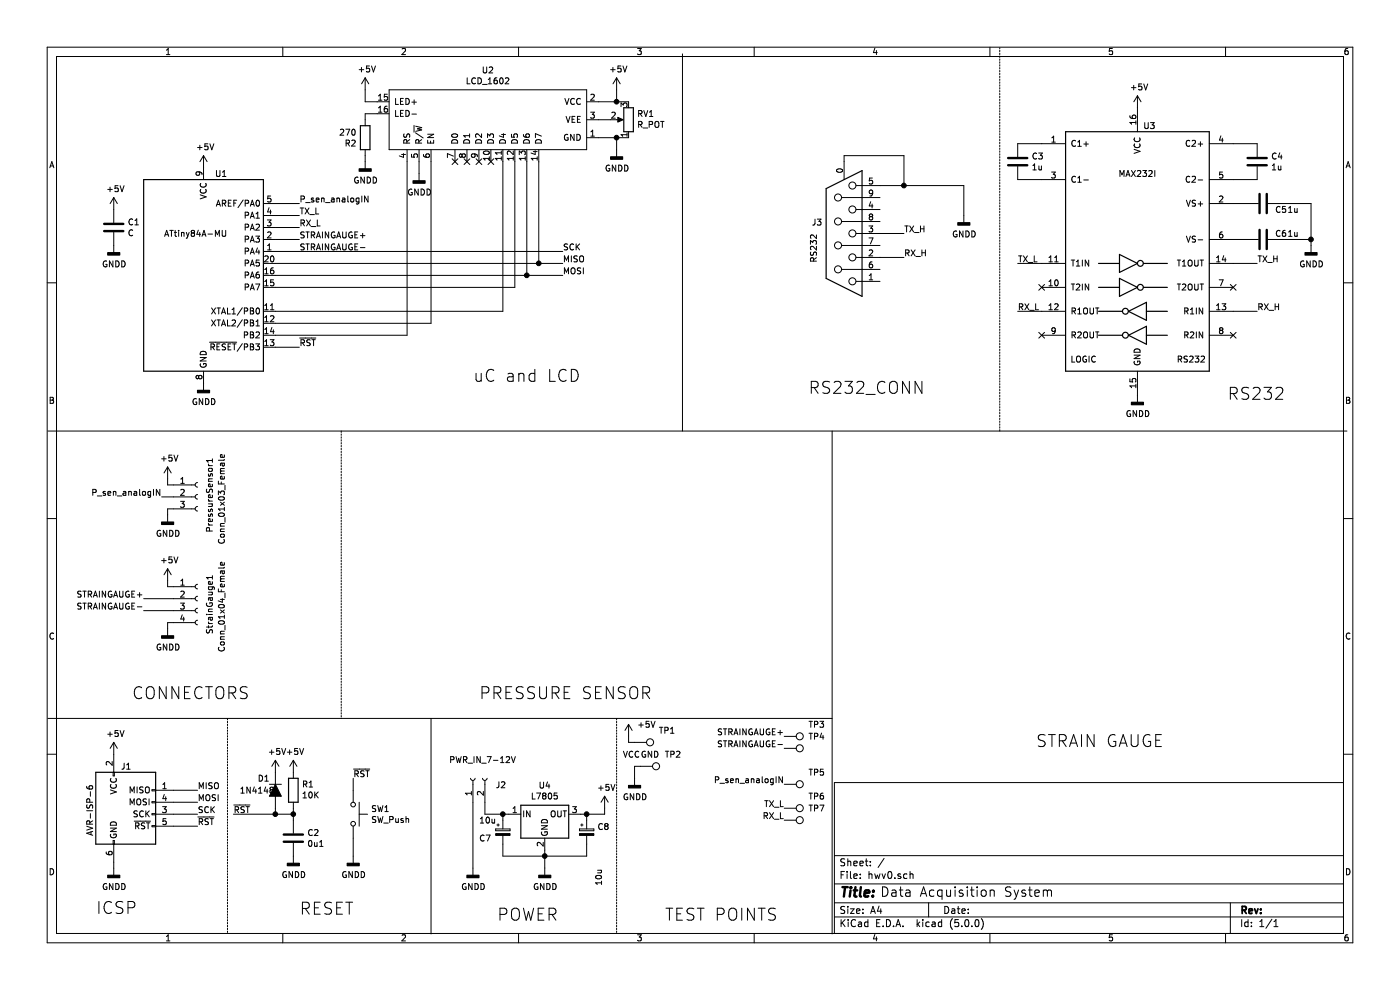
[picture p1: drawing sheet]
EESchema Schematic File Version 4
LIBS:hwv0-cache
EELAYER 26 0
EELAYER END
$Descr A4 11693 8268
encoding utf-8
Sheet 1 1
Title ""
Date ""
Rev ""
Comp ""
Comment1 ""
Comment2 ""
Comment3 ""
Comment4 ""
$EndDescr
$Comp
L MCU_Microchip_ATtiny:ATtiny84A-MU U1
U 1 1
P 1700 2300
F 0 "U1" H 1900 3150 50  0000 R CNN
F 1 "ATtiny84A-MU" H 1900 2650 50  0000 R CNN
F 2 "Package_DFN_QFN:QFN-20-1EP_4x4mm_P0.5mm_EP2.25x2.25mm" H 1700 2300 50  0001 C CIN
F 3 "http://ww1.microchip.com/downloads/en/DeviceDoc/doc8183.pdf" H 1700 2300 50  0001 C CNN
	1    1700 2300
	1    0    0    -1  
$EndComp
$Comp
L power:GNDD #PWR0101
U 1 1
P 1700 3200
F 0 "#PWR0101" H 1700 2950 50  0001 C CNN
F 1 "GNDD" H 1704 3045 50  0000 C CNN
F 2 "" H 1700 3200 50  0001 C CNN
F 3 "" H 1700 3200 50  0001 C CNN
	1    1700 3200
	1    0    0    -1  
$EndComp
$Comp
L Device:R R1
U 1 1
P 2450 6600
F 0 "R1" H 2380 6554 50  0000 R CNN
F 1 "10K" H 2380 6645 50  0000 R CNN
F 2 "Resistor_SMD:R_0603_1608Metric" V 2380 6600 50  0001 C CNN
F 3 "~" H 2450 6600 50  0001 C CNN
	1    2450 6600
	-1   0    0    1   
$EndComp
$Comp
L Connector:Conn_01x03_Female PressureSensor1
U 1 1
P 1650 4150
F 0 "PressureSensor1" V 1750 3850 50  0000 L CNN
F 1 "Conn_01x03_Female" V 1850 3750 50  0000 L CNN
F 2 "Connector_JST:JST_XH_B03B-XH-A_1x03_P2.50mm_Vertical" H 1650 4150 50  0001 C CNN
F 3 "~" H 1650 4150 50  0001 C CNN
	1    1650 4150
	1    0    0    -1  
$EndComp
Wire Wire Line
	2500 1700 2300 1700
Text Label 2500 1700 0    50   ~ 0
P_sen_analogIN
Wire Wire Line
	2300 1800 2500 1800
Wire Wire Line
	2500 1900 2300 1900
Text Label 2500 1800 0    50   ~ 0
TX_L
Text Label 2500 1900 0    50   ~ 0
RX_L
Wire Wire Line
	2300 2000 2500 2000
Text Label 2500 2000 0    50   ~ 0
STRAINGAUGE+
Text Label 2500 2100 0    50   ~ 0
STRAINGAUGE-
$Comp
L HD77480_displayes:LCD_1602 U2
U 1 1
P 4100 1100
F 0 "U2" H 4075 1615 50  0000 C CNN
F 1 "LCD_1602" H 4075 1524 50  0000 C CNN
F 2 "Connector_PinHeader_2.54mm:PinHeader_1x16_P2.54mm_Vertical" H 4100 1100 50  0001 C CNN
F 3 "" H 4100 1100 50  0001 C CNN
	1    4100 1100
	1    0    0    -1  
$EndComp
$Comp
L power:+5V #PWR0102
U 1 1
P 1700 1400
F 0 "#PWR0102" H 1700 1250 50  0001 C CNN
F 1 "+5V" H 1715 1573 50  0000 C CNN
F 2 "" H 1700 1400 50  0001 C CNN
F 3 "" H 1700 1400 50  0001 C CNN
	1    1700 1400
	1    0    0    -1  
$EndComp
$Comp
L power:+5V #PWR0103
U 1 1
P 5150 750
F 0 "#PWR0103" H 5150 600 50  0001 C CNN
F 1 "+5V" H 5165 923 50  0000 C CNN
F 2 "" H 5150 750 50  0001 C CNN
F 3 "" H 5150 750 50  0001 C CNN
	1    5150 750 
	1    0    0    -1  
$EndComp
$Comp
L power:+5V #PWR0104
U 1 1
P 3050 750
F 0 "#PWR0104" H 3050 600 50  0001 C CNN
F 1 "+5V" H 3065 923 50  0000 C CNN
F 2 "" H 3050 750 50  0001 C CNN
F 3 "" H 3050 750 50  0001 C CNN
	1    3050 750 
	1    0    0    -1  
$EndComp
$Comp
L Device:R R2
U 1 1
P 3050 1150
F 0 "R2" H 2980 1104 50  0000 R CNN
F 1 "270" H 2980 1195 50  0000 R CNN
F 2 "Resistor_SMD:R_0603_1608Metric" V 2980 1150 50  0001 C CNN
F 3 "~" H 3050 1150 50  0001 C CNN
	1    3050 1150
	1    0    0    -1  
$EndComp
$Comp
L power:GNDD #PWR0105
U 1 1
P 3050 1350
F 0 "#PWR0105" H 3050 1100 50  0001 C CNN
F 1 "GNDD" H 3054 1195 50  0000 C CNN
F 2 "" H 3050 1350 50  0001 C CNN
F 3 "" H 3050 1350 50  0001 C CNN
	1    3050 1350
	1    0    0    -1  
$EndComp
Wire Wire Line
	3050 1350 3050 1300
Wire Wire Line
	3050 1000 3050 950 
Wire Wire Line
	3050 950  3150 950 
Wire Wire Line
	3150 850  3050 850 
Wire Wire Line
	3050 850  3050 750 
$Comp
L power:GNDD #PWR0106
U 1 1
P 3500 1450
F 0 "#PWR0106" H 3500 1200 50  0001 C CNN
F 1 "GNDD" H 3504 1295 50  0000 C CNN
F 2 "" H 3500 1450 50  0001 C CNN
F 3 "" H 3500 1450 50  0001 C CNN
	1    3500 1450
	1    0    0    -1  
$EndComp
Wire Wire Line
	3500 1350 3500 1450
Wire Wire Line
	5000 850  5150 850 
Wire Wire Line
	5150 850  5150 750 
$Comp
L power:GNDD #PWR0107
U 1 1
P 5150 1250
F 0 "#PWR0107" H 5150 1000 50  0001 C CNN
F 1 "GNDD" H 5154 1095 50  0000 C CNN
F 2 "" H 5150 1250 50  0001 C CNN
F 3 "" H 5150 1250 50  0001 C CNN
	1    5150 1250
	1    0    0    -1  
$EndComp
Wire Wire Line
	5000 1150 5150 1150
Wire Wire Line
	5150 1150 5150 1250
$Comp
L Device:R_POT RV1
U 1 1
P 5250 1000
F 0 "RV1" H 5180 954 50  0000 R CNN
F 1 "R_POT" H 5180 1045 50  0000 R CNN
F 2 "Potentiometer_THT:Potentiometer_Bourns_3296W_Vertical" H 5250 1000 50  0001 C CNN
F 3 "~" H 5250 1000 50  0001 C CNN
	1    5250 1000
	-1   0    0    1   
$EndComp
Wire Wire Line
	5150 1150 5250 1150
Connection ~ 5150 1150
Wire Wire Line
	5150 850  5250 850 
Connection ~ 5150 850 
Wire Wire Line
	5100 1000 5000 1000
NoConn ~ 3800 1350
NoConn ~ 3900 1350
NoConn ~ 4000 1350
NoConn ~ 4100 1350
Wire Wire Line
	4500 1350 4500 2200
Wire Wire Line
	4500 2200 2300 2200
Wire Wire Line
	4400 1350 4400 2300
Wire Wire Line
	4400 2300 2300 2300
Wire Wire Line
	4300 1350 4300 2400
Wire Wire Line
	4300 2400 2300 2400
Wire Wire Line
	4200 1350 4200 2600
Wire Wire Line
	4200 2600 2300 2600
Wire Wire Line
	3600 1350 3600 2700
Wire Wire Line
	3600 2700 2300 2700
Wire Wire Line
	2300 2800 3400 2800
Wire Wire Line
	3400 2800 3400 1350
$Comp
L Connector:Conn_01x04_Female StrainGauge1
U 1 1
P 1650 5000
F 0 "StrainGauge1" V 1750 4700 50  0000 L CNN
F 1 "Conn_01x04_Female" V 1850 4550 50  0000 L CNN
F 2 "Connector_JST:JST_XH_B04B-XH-AM_1x04_P2.50mm_Vertical" H 1650 5000 50  0001 C CNN
F 3 "~" H 1650 5000 50  0001 C CNN
	1    1650 5000
	1    0    0    -1  
$EndComp
$Comp
L power:+5V #PWR0108
U 1 1
P 1400 4000
F 0 "#PWR0108" H 1400 3850 50  0001 C CNN
F 1 "+5V" H 1415 4173 50  0000 C CNN
F 2 "" H 1400 4000 50  0001 C CNN
F 3 "" H 1400 4000 50  0001 C CNN
	1    1400 4000
	1    0    0    -1  
$EndComp
Wire Wire Line
	1450 4050 1400 4050
Wire Wire Line
	1400 4050 1400 4000
$Comp
L power:GNDD #PWR0109
U 1 1
P 1400 4300
F 0 "#PWR0109" H 1400 4050 50  0001 C CNN
F 1 "GNDD" H 1404 4145 50  0000 C CNN
F 2 "" H 1400 4300 50  0001 C CNN
F 3 "" H 1400 4300 50  0001 C CNN
	1    1400 4300
	1    0    0    -1  
$EndComp
Wire Wire Line
	1450 4250 1400 4250
Wire Wire Line
	1400 4250 1400 4300
$Comp
L power:+5V #PWR0110
U 1 1
P 1400 4850
F 0 "#PWR0110" H 1400 4700 50  0001 C CNN
F 1 "+5V" H 1415 5023 50  0000 C CNN
F 2 "" H 1400 4850 50  0001 C CNN
F 3 "" H 1400 4850 50  0001 C CNN
	1    1400 4850
	1    0    0    -1  
$EndComp
$Comp
L power:GNDD #PWR0111
U 1 1
P 1400 5250
F 0 "#PWR0111" H 1400 5000 50  0001 C CNN
F 1 "GNDD" H 1404 5095 50  0000 C CNN
F 2 "" H 1400 5250 50  0001 C CNN
F 3 "" H 1400 5250 50  0001 C CNN
	1    1400 5250
	1    0    0    -1  
$EndComp
Wire Wire Line
	1450 5200 1400 5200
Wire Wire Line
	1400 5200 1400 5250
Wire Wire Line
	1450 4900 1400 4900
Wire Wire Line
	1400 4900 1400 4850
$Comp
L Device:C C1
U 1 1
P 950 1900
F 0 "C1" H 1065 1946 50  0000 L CNN
F 1 "C" H 1065 1855 50  0000 L CNN
F 2 "Capacitor_SMD:C_0603_1608Metric" H 988 1750 50  0001 C CNN
F 3 "~" H 950 1900 50  0001 C CNN
	1    950  1900
	1    0    0    -1  
$EndComp
$Comp
L power:+5V #PWR0112
U 1 1
P 950 1750
F 0 "#PWR0112" H 950 1600 50  0001 C CNN
F 1 "+5V" H 965 1923 50  0000 C CNN
F 2 "" H 950 1750 50  0001 C CNN
F 3 "" H 950 1750 50  0001 C CNN
	1    950  1750
	1    0    0    -1  
$EndComp
$Comp
L power:GNDD #PWR0113
U 1 1
P 950 2050
F 0 "#PWR0113" H 950 1800 50  0001 C CNN
F 1 "GNDD" H 954 1895 50  0000 C CNN
F 2 "" H 950 2050 50  0001 C CNN
F 3 "" H 950 2050 50  0001 C CNN
	1    950  2050
	1    0    0    -1  
$EndComp
$Comp
L Connector:AVR-ISP-6 J1
U 1 1
P 1050 6800
F 0 "J1" H 1100 7200 50  0000 R CNN
F 1 "AVR-ISP-6" V 750 7050 50  0000 R CNN
F 2 "Connector_PinHeader_2.54mm:PinHeader_2x03_P2.54mm_Vertical" V 800 6850 50  0001 C CNN
F 3 " ~" H -225 6250 50  0001 C CNN
	1    1050 6800
	1    0    0    -1  
$EndComp
$Comp
L power:GNDD #PWR0114
U 1 1
P 950 7250
F 0 "#PWR0114" H 950 7000 50  0001 C CNN
F 1 "GNDD" H 954 7095 50  0000 C CNN
F 2 "" H 950 7250 50  0001 C CNN
F 3 "" H 950 7250 50  0001 C CNN
	1    950  7250
	1    0    0    -1  
$EndComp
Wire Wire Line
	950  7200 950  7250
$Comp
L power:+5V #PWR0115
U 1 1
P 950 6300
F 0 "#PWR0115" H 950 6150 50  0001 C CNN
F 1 "+5V" H 965 6473 50  0000 C CNN
F 2 "" H 950 6300 50  0001 C CNN
F 3 "" H 950 6300 50  0001 C CNN
	1    950  6300
	1    0    0    -1  
$EndComp
Wire Wire Line
	1450 6600 1650 6600
Wire Wire Line
	1650 6700 1450 6700
Wire Wire Line
	1450 6800 1650 6800
Wire Wire Line
	1650 6900 1450 6900
Text Label 1650 6600 0    50   ~ 0
MISO
Text Label 1650 6700 0    50   ~ 0
MOSI
Text Label 1650 6800 0    50   ~ 0
SCK
Text Label 1650 6900 0    50   ~ 0
~RST
Text Label 2500 2900 0    50   ~ 0
~RST
Wire Wire Line
	2500 2900 2300 2900
$Comp
L Device:C C2
U 1 1
P 2450 7000
F 0 "C2" H 2565 7046 50  0000 L CNN
F 1 "0u1" H 2565 6955 50  0000 L CNN
F 2 "Capacitor_SMD:C_0603_1608Metric" H 2488 6850 50  0001 C CNN
F 3 "~" H 2450 7000 50  0001 C CNN
	1    2450 7000
	1    0    0    -1  
$EndComp
Wire Wire Line
	2450 6750 2450 6800
Wire Wire Line
	2450 6800 2300 6800
Connection ~ 2450 6800
Wire Wire Line
	2450 6800 2450 6850
Text Label 1950 6800 0    50   ~ 0
~RST
$Comp
L power:GNDD #PWR0116
U 1 1
P 2450 7150
F 0 "#PWR0116" H 2450 6900 50  0001 C CNN
F 1 "GNDD" H 2454 6995 50  0000 C CNN
F 2 "" H 2450 7150 50  0001 C CNN
F 3 "" H 2450 7150 50  0001 C CNN
	1    2450 7150
	1    0    0    -1  
$EndComp
$Comp
L power:+5V #PWR0117
U 1 1
P 2450 6450
F 0 "#PWR0117" H 2450 6300 50  0001 C CNN
F 1 "+5V" H 2465 6623 50  0000 C CNN
F 2 "" H 2450 6450 50  0001 C CNN
F 3 "" H 2450 6450 50  0001 C CNN
	1    2450 6450
	1    0    0    -1  
$EndComp
$Comp
L Device:D_ALT D1
U 1 1
P 2300 6600
F 0 "D1" V 2200 6450 50  0000 L CNN
F 1 "1N4148" V 2300 6300 50  0000 L CNN
F 2 "Diode_SMD:D_0805_2012Metric" H 2300 6600 50  0001 C CNN
F 3 "~" H 2300 6600 50  0001 C CNN
	1    2300 6600
	0    1    1    0   
$EndComp
Wire Wire Line
	2300 6750 2300 6800
Connection ~ 2300 6800
Wire Wire Line
	2300 6800 1950 6800
$Comp
L power:+5V #PWR0118
U 1 1
P 2300 6450
F 0 "#PWR0118" H 2300 6300 50  0001 C CNN
F 1 "+5V" H 2315 6623 50  0000 C CNN
F 2 "" H 2300 6450 50  0001 C CNN
F 3 "" H 2300 6450 50  0001 C CNN
	1    2300 6450
	1    0    0    -1  
$EndComp
Text Label 1350 4150 2    50   ~ 0
P_sen_analogIN
Wire Wire Line
	1350 4150 1450 4150
Text Label 1200 5000 2    50   ~ 0
STRAINGAUGE+
Text Label 1200 5100 2    50   ~ 0
STRAINGAUGE-
Wire Wire Line
	1200 5000 1450 5000
Wire Wire Line
	1200 5100 1450 5100
$Comp
L Interface_UART:MAX232I U3
U 1 1
P 9500 2100
F 0 "U3" H 9600 3150 50  0000 C CNN
F 1 "MAX232I" H 9500 2750 50  0000 C CNN
F 2 "Package_SO:SOIC-16_3.9x9.9mm_P1.27mm" H 9550 1050 50  0001 L CNN
F 3 "http://www.ti.com/lit/ds/symlink/max232.pdf" H 9500 2200 50  0001 C CNN
	1    9500 2100
	1    0    0    -1  
$EndComp
$Comp
L power:+5V #PWR0119
U 1 1
P 9500 900
F 0 "#PWR0119" H 9500 750 50  0001 C CNN
F 1 "+5V" H 9515 1073 50  0000 C CNN
F 2 "" H 9500 900 50  0001 C CNN
F 3 "" H 9500 900 50  0001 C CNN
	1    9500 900 
	1    0    0    -1  
$EndComp
$Comp
L Device:C C3
U 1 1
P 8500 1350
F 0 "C3" H 8615 1396 50  0000 L CNN
F 1 "1u" H 8615 1305 50  0000 L CNN
F 2 "Capacitor_SMD:C_0603_1608Metric" H 8538 1200 50  0001 C CNN
F 3 "~" H 8500 1350 50  0001 C CNN
	1    8500 1350
	1    0    0    -1  
$EndComp
Wire Wire Line
	8700 1200 8500 1200
Wire Wire Line
	8500 1500 8700 1500
$Comp
L Device:C C4
U 1 1
P 10500 1350
F 0 "C4" H 10615 1396 50  0000 L CNN
F 1 "1u" H 10615 1305 50  0000 L CNN
F 2 "Capacitor_SMD:C_0603_1608Metric" H 10538 1200 50  0001 C CNN
F 3 "~" H 10500 1350 50  0001 C CNN
	1    10500 1350
	1    0    0    -1  
$EndComp
Wire Wire Line
	10300 1200 10500 1200
Wire Wire Line
	10300 1500 10500 1500
NoConn ~ 10300 2800
NoConn ~ 8700 2800
NoConn ~ 8700 2400
NoConn ~ 10300 2400
$Comp
L power:GNDD #PWR0120
U 1 1
P 9500 3300
F 0 "#PWR0120" H 9500 3050 50  0001 C CNN
F 1 "GNDD" H 9504 3145 50  0000 C CNN
F 2 "" H 9500 3300 50  0001 C CNN
F 3 "" H 9500 3300 50  0001 C CNN
	1    9500 3300
	1    0    0    -1  
$EndComp
$Comp
L Switch:SW_Push SW1
U 1 1
P 2950 6800
F 0 "SW1" V 2904 6948 50  0000 L CNN
F 1 "SW_Push" V 2995 6948 50  0000 L CNN
F 2 "Button_Switch_THT:SW_PUSH_6mm" H 2950 7000 50  0001 C CNN
F 3 "" H 2950 7000 50  0001 C CNN
	1    2950 6800
	0    1    1    0   
$EndComp
Wire Wire Line
	2950 6600 2950 6500
Text Label 2950 6500 0    50   ~ 0
~RST
$Comp
L power:GNDD #PWR0121
U 1 1
P 2950 7150
F 0 "#PWR0121" H 2950 6900 50  0001 C CNN
F 1 "GNDD" H 2954 6995 50  0000 C CNN
F 2 "" H 2950 7150 50  0001 C CNN
F 3 "" H 2950 7150 50  0001 C CNN
	1    2950 7150
	1    0    0    -1  
$EndComp
Wire Wire Line
	2950 7000 2950 7150
Wire Wire Line
	8500 2200 8700 2200
Wire Wire Line
	8500 2600 8700 2600
Wire Wire Line
	10500 2200 10300 2200
Wire Wire Line
	10500 2600 10300 2600
Text Label 10500 2200 0    50   ~ 0
TX_H
Text Label 10500 2600 0    50   ~ 0
RX_H
Text Label 8500 2200 0    50   ~ 0
TX_L
Text Label 8500 2600 0    50   ~ 0
RX_L
$Comp
L Device:C C5
U 1 1
P 10550 1700
F 0 "C5" V 10600 1850 50  0000 C CNN
F 1 "1u" V 10600 1950 50  0000 C CNN
F 2 "Capacitor_SMD:C_0603_1608Metric" H 10588 1550 50  0001 C CNN
F 3 "~" H 10550 1700 50  0001 C CNN
	1    10550 1700
	0    1    1    0   
$EndComp
$Comp
L Device:C C6
U 1 1
P 10550 2000
F 0 "C6" V 10500 2150 50  0000 C CNN
F 1 "1u" V 10500 2250 50  0000 C CNN
F 2 "Capacitor_SMD:C_0603_1608Metric" H 10588 1850 50  0001 C CNN
F 3 "~" H 10550 2000 50  0001 C CNN
	1    10550 2000
	0    1    1    0   
$EndComp
$Comp
L power:GNDD #PWR0122
U 1 1
P 10950 2050
F 0 "#PWR0122" H 10950 1800 50  0001 C CNN
F 1 "GNDD" H 10954 1895 50  0000 C CNN
F 2 "" H 10950 2050 50  0001 C CNN
F 3 "" H 10950 2050 50  0001 C CNN
	1    10950 2050
	1    0    0    -1  
$EndComp
$Comp
L Regulator_Linear:L7805 U4
U 1 1
P 4550 6800
F 0 "U4" H 4550 7042 50  0000 C CNN
F 1 "L7805" H 4550 6951 50  0000 C CNN
F 2 "Package_TO_SOT_SMD:SOT-223-3_TabPin2" H 4575 6650 50  0001 L CIN
F 3 "http://www.st.com/content/ccc/resource/technical/document/datasheet/41/4f/b3/b0/12/d4/47/88/CD00000444.pdf/files/CD00000444.pdf/jcr:content/translations/en.CD00000444.pdf" H 4550 6750 50  0001 C CNN
	1    4550 6800
	1    0    0    -1  
$EndComp
$Comp
L Device:CP_Small C8
U 1 1
P 4900 6950
F 0 "C8" H 4988 6996 50  0000 L CNN
F 1 "10u" V 5000 6500 50  0000 L CNN
F 2 "Capacitor_SMD:CP_Elec_6.3x3" H 4900 6950 50  0001 C CNN
F 3 "~" H 4900 6950 50  0001 C CNN
	1    4900 6950
	1    0    0    -1  
$EndComp
$Comp
L Device:CP_Small C7
U 1 1
P 4200 6950
F 0 "C7" H 4000 6900 50  0000 L CNN
F 1 "10u" H 4000 7050 50  0000 L CNN
F 2 "Capacitor_SMD:CP_Elec_6.3x3" H 4200 6950 50  0001 C CNN
F 3 "~" H 4200 6950 50  0001 C CNN
	1    4200 6950
	1    0    0    -1  
$EndComp
Wire Wire Line
	4250 6800 4200 6800
Wire Wire Line
	4200 6800 4200 6850
Wire Wire Line
	4200 7050 4200 7150
Wire Wire Line
	4200 7150 4550 7150
Wire Wire Line
	4550 7150 4550 7100
Wire Wire Line
	4550 7150 4900 7150
Wire Wire Line
	4900 7150 4900 7050
Connection ~ 4550 7150
Wire Wire Line
	4850 6800 4900 6800
Wire Wire Line
	4900 6800 4900 6850
$Comp
L power:+5V #PWR0123
U 1 1
P 5050 6750
F 0 "#PWR0123" H 5050 6600 50  0001 C CNN
F 1 "+5V" H 5065 6923 50  0000 C CNN
F 2 "" H 5050 6750 50  0001 C CNN
F 3 "" H 5050 6750 50  0001 C CNN
	1    5050 6750
	1    0    0    -1  
$EndComp
$Comp
L power:GNDD #PWR0124
U 1 1
P 4550 7250
F 0 "#PWR0124" H 4550 7000 50  0001 C CNN
F 1 "GNDD" H 4554 7095 50  0000 C CNN
F 2 "" H 4550 7250 50  0001 C CNN
F 3 "" H 4550 7250 50  0001 C CNN
	1    4550 7250
	1    0    0    -1  
$EndComp
Wire Wire Line
	4550 7250 4550 7150
Wire Wire Line
	4900 6800 5050 6800
Wire Wire Line
	5050 6800 5050 6750
Connection ~ 4900 6800
$Comp
L Connector:Conn_01x02_Female J2
U 1 1
P 3950 6500
F 0 "J2" V 3890 6312 50  0000 R CNN
F 1 "PWR_IN_7-12V" V 4100 6700 50  0000 R CNN
F 2 "Connector_JST:JST_XH_B02B-XH-A_1x02_P2.50mm_Vertical" H 3950 6500 50  0001 C CNN
F 3 "~" H 3950 6500 50  0001 C CNN
	1    3950 6500
	0    -1   -1   0   
$EndComp
Wire Wire Line
	4050 6700 4050 6800
Wire Wire Line
	4050 6800 4200 6800
Connection ~ 4200 6800
$Comp
L power:GNDD #PWR0125
U 1 1
P 3950 7250
F 0 "#PWR0125" H 3950 7000 50  0001 C CNN
F 1 "GNDD" H 3954 7095 50  0000 C CNN
F 2 "" H 3950 7250 50  0001 C CNN
F 3 "" H 3950 7250 50  0001 C CNN
	1    3950 7250
	1    0    0    -1  
$EndComp
Wire Wire Line
	3950 7250 3950 6700
$Comp
L Connector:TestPoint TP1
U 1 1
P 5300 6200
F 0 "TP1" V 5200 6400 50  0000 L CNN
F 1 "VCC" V 5400 6100 50  0000 L CNN
F 2 "TestPoint:TestPoint_Pad_1.5x1.5mm" H 5500 6200 50  0001 C CNN
F 3 "~" H 5500 6200 50  0001 C CNN
	1    5300 6200
	0    1    1    0   
$EndComp
Wire Notes Line style solid
	3600 7800 3600 6000
Text Notes 800  7800 0    100  ~ 0
ICSP\n\n
Wire Notes Line
	1900 6000 1900 7800
Text Notes 2500 7650 0    100  ~ 0
RESET
Wire Notes Line
	5150 6000 5150 7800
Wire Notes Line style solid
	400  6000 6950 6000
Text Notes 4150 7700 0    100  ~ 0
POWER\n
Text Notes 5550 7700 0    100  ~ 0
TEST POINTS
$Comp
L power:+5V #PWR0126
U 1 1
P 5250 6150
F 0 "#PWR0126" H 5250 6000 50  0001 C CNN
F 1 "+5V" H 5400 6250 50  0000 C CNN
F 2 "" H 5250 6150 50  0001 C CNN
F 3 "" H 5250 6150 50  0001 C CNN
	1    5250 6150
	1    0    0    -1  
$EndComp
Wire Wire Line
	5250 6150 5250 6200
Wire Wire Line
	5250 6200 5300 6200
$Comp
L Connector:TestPoint TP3
U 1 1
P 6550 6150
F 0 "TP3" V 6450 6350 50  0000 L CNN
F 1 "~" V 6650 6050 50  0000 L CNN
F 2 "TestPoint:TestPoint_Pad_1.5x1.5mm" H 6750 6150 50  0001 C CNN
F 3 "~" H 6750 6150 50  0001 C CNN
	1    6550 6150
	0    1    1    0   
$EndComp
$Comp
L Connector:TestPoint TP4
U 1 1
P 6550 6250
F 0 "TP4" V 6450 6450 50  0000 L CNN
F 1 "~" V 6650 6150 50  0000 L CNN
F 2 "TestPoint:TestPoint_Pad_1.5x1.5mm" H 6750 6250 50  0001 C CNN
F 3 "~" H 6750 6250 50  0001 C CNN
	1    6550 6250
	0    1    1    0   
$EndComp
Text Label 6550 6150 2    50   ~ 0
STRAINGAUGE+
Text Label 6550 6250 2    50   ~ 0
STRAINGAUGE-
$Comp
L Connector:TestPoint TP5
U 1 1
P 6550 6550
F 0 "TP5" V 6450 6750 50  0000 L CNN
F 1 "~" V 6650 6450 50  0000 L CNN
F 2 "TestPoint:TestPoint_Pad_1.5x1.5mm" H 6750 6550 50  0001 C CNN
F 3 "~" H 6750 6550 50  0001 C CNN
	1    6550 6550
	0    1    1    0   
$EndComp
Text Label 6550 6550 2    50   ~ 0
P_sen_analogIN
$Comp
L power:GNDD #PWR0127
U 1 1
P 5300 6500
F 0 "#PWR0127" H 5300 6250 50  0001 C CNN
F 1 "GNDD" H 5304 6345 50  0000 C CNN
F 2 "" H 5300 6500 50  0001 C CNN
F 3 "" H 5300 6500 50  0001 C CNN
	1    5300 6500
	1    0    0    -1  
$EndComp
$Comp
L Connector:TestPoint TP2
U 1 1
P 5350 6400
F 0 "TP2" V 5250 6600 50  0000 L CNN
F 1 "GND" V 5250 6400 50  0000 L CNN
F 2 "TestPoint:TestPoint_Pad_1.5x1.5mm" H 5550 6400 50  0001 C CNN
F 3 "~" H 5550 6400 50  0001 C CNN
	1    5350 6400
	0    1    1    0   
$EndComp
Wire Wire Line
	5350 6400 5300 6400
Wire Wire Line
	5300 6400 5300 6500
$Comp
L Connector:TestPoint TP6
U 1 1
P 6550 6750
F 0 "TP6" V 6450 6950 50  0000 L CNN
F 1 "~" V 6650 6650 50  0000 L CNN
F 2 "TestPoint:TestPoint_Pad_1.5x1.5mm" H 6750 6750 50  0001 C CNN
F 3 "~" H 6750 6750 50  0001 C CNN
	1    6550 6750
	0    1    1    0   
$EndComp
$Comp
L Connector:TestPoint TP7
U 1 1
P 6550 6850
F 0 "TP7" V 6450 7050 50  0000 L CNN
F 1 "~" V 6650 6750 50  0000 L CNN
F 2 "TestPoint:TestPoint_Pad_1.5x1.5mm" H 6750 6850 50  0001 C CNN
F 3 "~" H 6750 6850 50  0001 C CNN
	1    6550 6850
	0    1    1    0   
$EndComp
Text Label 6550 6750 2    50   ~ 0
TX_L
Text Label 6550 6850 2    50   ~ 0
RX_L
Wire Wire Line
	10400 2000 10300 2000
Wire Wire Line
	10300 1700 10400 1700
Wire Wire Line
	10700 1700 10950 1700
Wire Wire Line
	10950 1700 10950 2000
Wire Wire Line
	10700 2000 10950 2000
Connection ~ 10950 2000
Wire Wire Line
	10950 2000 10950 2050
Wire Notes Line
	8350 3600 8350 400 
Text Notes 10250 3350 0    100  ~ 0
RS232
Wire Notes Line style solid
	400  3600 11250 3600
Wire Notes Line style solid
	5700 450  5700 3600
Text Notes 3950 3200 0    100  ~ 0
uC and LCD\n
Wire Notes Line style solid
	6950 3600 6950 7800
Text Notes 8650 6250 0    100  ~ 0
STRAIN GAUGE\n
$Comp
L Connector:DB9_Female_MountingHoles J3
U 1 1
P 7050 1950
F 0 "J3" H 7230 1861 50  0000 L CNN
F 1 "RS232" V 7300 1950 50  0000 L CNN
F 2 "Connector_Dsub:DSUB-9_Female_Horizontal_P2.77x2.84mm_EdgePinOffset4.94mm_Housed_MountingHolesOffset7.48mm" H 7050 1950 50  0001 C CNN
F 3 " ~" H 7050 1950 50  0001 C CNN
	1    7050 1950
	-1   0    0    1   
$EndComp
Wire Notes Line
	2850 3600 2850 6000
Text Label 7550 2150 0    50   ~ 0
RX_H
Text Label 7550 1950 0    50   ~ 0
TX_H
$Comp
L power:GNDD #PWR0128
U 1 1
P 8050 1800
F 0 "#PWR0128" H 8050 1550 50  0001 C CNN
F 1 "GNDD" H 8054 1645 50  0000 C CNN
F 2 "" H 8050 1800 50  0001 C CNN
F 3 "" H 8050 1800 50  0001 C CNN
	1    8050 1800
	1    0    0    -1  
$EndComp
Wire Wire Line
	7350 1550 7550 1550
Wire Wire Line
	8050 1550 8050 1800
Wire Wire Line
	7550 2150 7350 2150
Wire Wire Line
	7550 1950 7350 1950
Wire Wire Line
	7050 1350 7050 1300
Wire Wire Line
	7050 1300 7550 1300
Wire Wire Line
	7550 1300 7550 1550
Connection ~ 7550 1550
Wire Wire Line
	7550 1550 8050 1550
Text Notes 6750 3300 0    100  ~ 0
RS232_CONN\n
Text Notes 4000 5850 0    100  ~ 0
PRESSURE SENSOR\n
Text Notes 1100 5850 0    100  ~ 0
CONNECTORS\n
Text Label 4700 2200 0    50   ~ 0
MISO
Text Label 4700 2300 0    50   ~ 0
MOSI
Wire Wire Line
	4500 2200 4700 2200
Connection ~ 4500 2200
Wire Wire Line
	4700 2300 4400 2300
Connection ~ 4400 2300
Wire Wire Line
	2300 2100 4700 2100
Text Label 4700 2100 0    50   ~ 0
SCK
Text Notes 7350 7500 0    79   ~ 0
Data Acquisition System\n
$EndSCHEMATC
